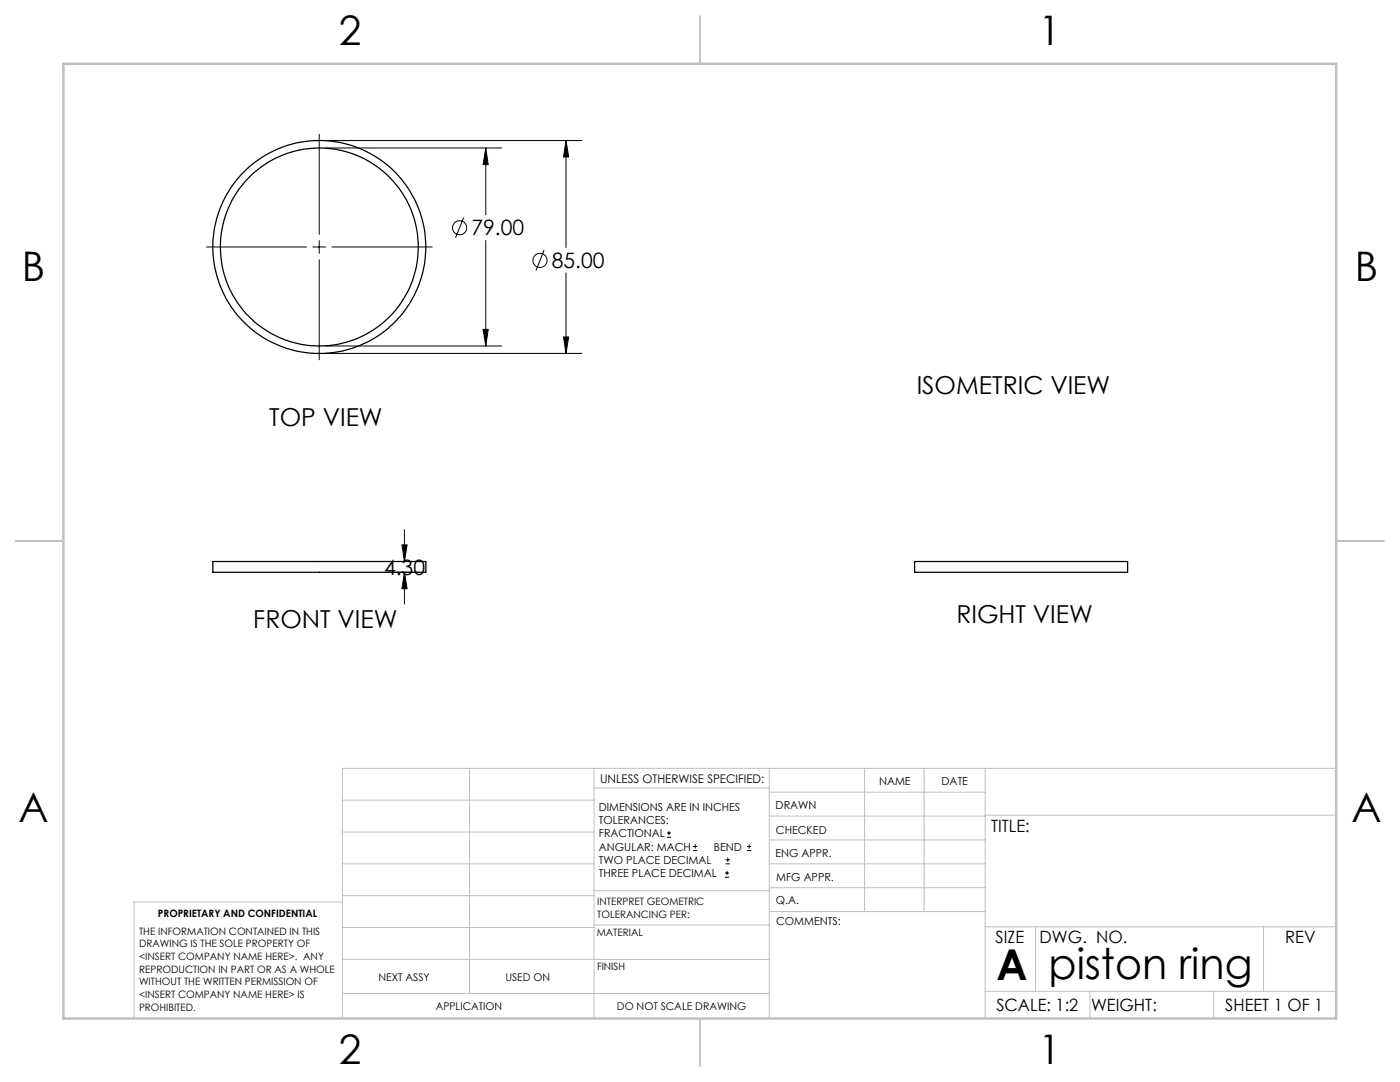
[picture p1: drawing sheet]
<svg xmlns="http://www.w3.org/2000/svg" width="279mm" height="216mm" viewBox="0 0 279 216" stroke-linecap="round" stroke-linejoin="round" font-family="sans-serif">
<g fill="none" stroke="#000" stroke-width=".2">
<path d="M63.7 26.8v19.9M65 28h51.1M65 29.5h35.1M96.9 29.5v13.4M96.9 29.5l.5 3.3h-1zM113 28v21.4M113 28l.5 3.3h-1zM41.2 49.3h20M62.4 49.3h2.6M63.7 48v2.6M63.7 51.8v20M66.3 49.3h20"/>
<path d="M92.5 43.4l-1.6 4M96.9 48v21M108.6 49.9l-1.6 4.1M113 54.5v16M65 70.5h51.1M65 69h35.1M96.4 65.7h1l-.5 3.3zM112.5 67.2h1l-.5 3.3zM77.5 114.2h6.2M77.5 112h6.2M80.2 108.7h1l-.5 3.3zM80.7 105.7v6.3"/>
<path d="M80.7 114.2v6.3M80.7 114.2l.5 3.3h-1zM133.1 167.1h.8M133.1 166.2h.8M133.5 165.8v.9M138.3 169.7h.8M138.3 168.9h.8M138.7 168.5v.8M144.7 175h.8M144.7 174.2h.8M144.8 172.4h.9M144.8 171.6h.9"/>
<path d="M145.1 173.8v.8M145.2 171.1v.9M149.1 169.7h.8M149.1 168.9h.8M149.5 168.5v.8"/>
<circle cx="91.7" cy="45.5" r="1.41"/>
<circle cx="107.8" cy="52" r="1.42"/>
</g>
<g fill="none" stroke="#c0c0c0" stroke-width=".2">
<path d="M68.3 159.7h50.3M93.7 153.3v44.9M118.6 153.3v49.9M118.6 157.2h34.9M153.5 153.3v49.9M153.5 158.1h43.1M172.5 153.3v28.6M184.4 153.3v28.6M196.6 153.3v49.9M266.7 153.3h-198.4v49.9M68.3 178.7h50.3M68.3 172.4h50.3"/>
<path d="M68.3 166h50.3M68.3 180h-41.6v23.2M118.6 177.7h35M153.5 167.6h43.1M153.5 162.8h43.1M153.5 172.4h43.1M153.5 177.1h43.1M196.6 162.7h70.1M68.3 198.2h85.2M68.3 191.4l85.2 .1M68.3 185.1h50.3M118.6 184.6h35"/>
<path d="M153.6 181.9h43M196.6 197.8h70.1M196.6 184.9h70.1M206.7 184.9v12.9M217.5 197.8v5.4M242.2 197.8v5.4M252.2 184.9v12.9"/>
</g>
<path d="M139.7 3.2v9.5M3.1 107.9h9.6M266.7 107.9h9.5M139.7 203.2v9.6" fill="none" stroke="#c0c0c0" stroke-width=".25"/>
<path d="M12.7 12.7h254v190.5h-254z" fill="none" stroke="#c0c0c0" stroke-width=".5"/>
<path d="M112.5 67.2h1l-.5 3.3zM113 28l.5 3.3h-1zM96.4 65.7h1l-.5 3.3zM96.9 29.5l.5 3.3h-1zM80.7 114.2l.5 3.3h-1zM80.2 108.7h1l-.5 3.3z" fill="#000"/>
<g fill="none" stroke="#000" stroke-width=".25">
<path d="M42.5 112h42.5v2.2h-42.5zM182.5 112h42.5v2.2h-42.5z"/>
<circle cx="63.7" cy="49.3" r="21.2"/>
<circle cx="63.7" cy="49.3" r="19.8"/>
</g>
<g font-size="8.5">
<text x="198.9" y="195.5">A</text>
<text x="209.2" y="195.4">piston ring</text>
</g>
<g font-size="8.1">
<text x="67.6" y="8.9">2</text>
<text x="207.3" y="8.9">1</text>
<text x="4.4" y="56.2">B</text>
<text x="270.4" y="56.2">B</text>
<text x="3.7" y="164.1">A</text>
<text x="269.7" y="164.1">A</text>
<text x="67.6" y="212.4">2</text>
<text x="207.3" y="212.4">1</text>
</g>
<g font-size="4.9">
<text x="183" y="78.7">ISOMETRIC VIEW</text>
<text x="53.7" y="85">TOP VIEW</text>
<text x="50.6" y="125.4">FRONT VIEW</text>
<text x="190.9" y="124.3">RIGHT VIEW</text>
</g>
<g font-size="4.2">
<text x="94.1" y="47">79.00</text>
<text x="110.1" y="53.5">85.00</text>
<text x="76.6" y="114.7">4.30</text>
</g>
<g font-size="3.4">
<text x="197.8" y="166">TITLE:</text>
<text x="198.7" y="188.1">SIZE</text>
<text x="207.5" y="188.1">DWG. NO.</text>
<text x="256.5" y="188.2">REV</text>
<text x="198.8" y="201.7">SCALE: 1:2</text>
<text x="217.7" y="201.8">WEIGHT:</text>
<text x="244.5" y="201.7">SHEET 1 OF 1</text>
</g>
<text font-size="2.4" x="119.8" y="156.2">UNLESS OTHERWISE SPECIFIED:</text>
<g font-size="2.2">
<text x="119.5" y="161.8">DIMENSIONS ARE IN INCHES</text>
<text x="154.8" y="161.4">DRAWN</text>
<text x="175.4" y="156.6">NAME</text>
<text x="187.9" y="156.7">DATE</text>
<text x="119.5" y="164.4">TOLERANCES:</text>
<text x="119.5" y="167.1">FRACTIONAL</text>
<text x="154.9" y="166.3">CHECKED</text>
<text x="119.5" y="169.7">ANGULAR: MACH</text>
<text x="119.5" y="172.4">TWO PLACE DECIMAL</text>
<text x="142.5" y="169.7">BEND</text>
<text x="154.8" y="171">ENG APPR.</text>
<text x="119.5" y="175">THREE PLACE DECIMAL</text>
<text x="154.9" y="175.7">MFG APPR.</text>
<text x="154.9" y="180.4">Q.A.</text>
<text x="154.9" y="184.6">COMMENTS:</text>
</g>
<g font-size="2.1">
<text x="75.5" y="195.7">NEXT ASSY</text>
<text x="100.9" y="195.7">USED ON</text>
<text x="86.9" y="201.5">APPLICATION</text>
<text x="123.1" y="201.6">DO NOT SCALE DRAWING</text>
</g>
<g font-size="2">
<text x="31.5" y="182.9">PROPRIETARY AND CONFIDENTIAL</text>
<text x="119.2" y="180.6">INTERPRET GEOMETRIC</text>
<text x="119.2" y="183.1">TOLERANCING PER:</text>
<text x="27.8" y="186.5">THE INFORMATION CONTAINED IN THIS</text>
<text x="27.8" y="189">DRAWING IS THE SOLE PROPERTY OF</text>
<text x="27.8" y="191.6">&lt;INSERT COMPANY NAME HERE&gt;. ANY</text>
<text x="119.1" y="186.7">MATERIAL</text>
<text x="27.8" y="194.1">REPRODUCTION IN PART OR AS A WHOLE</text>
<text x="27.8" y="196.6">WITHOUT THE WRITTEN PERMISSION OF</text>
<text x="119.1" y="193.5">FINISH</text>
<text x="27.8" y="199.1">&lt;INSERT COMPANY NAME HERE&gt; IS</text>
<text x="27.8" y="201.7">PROHIBITED.</text>
</g>
</svg>
